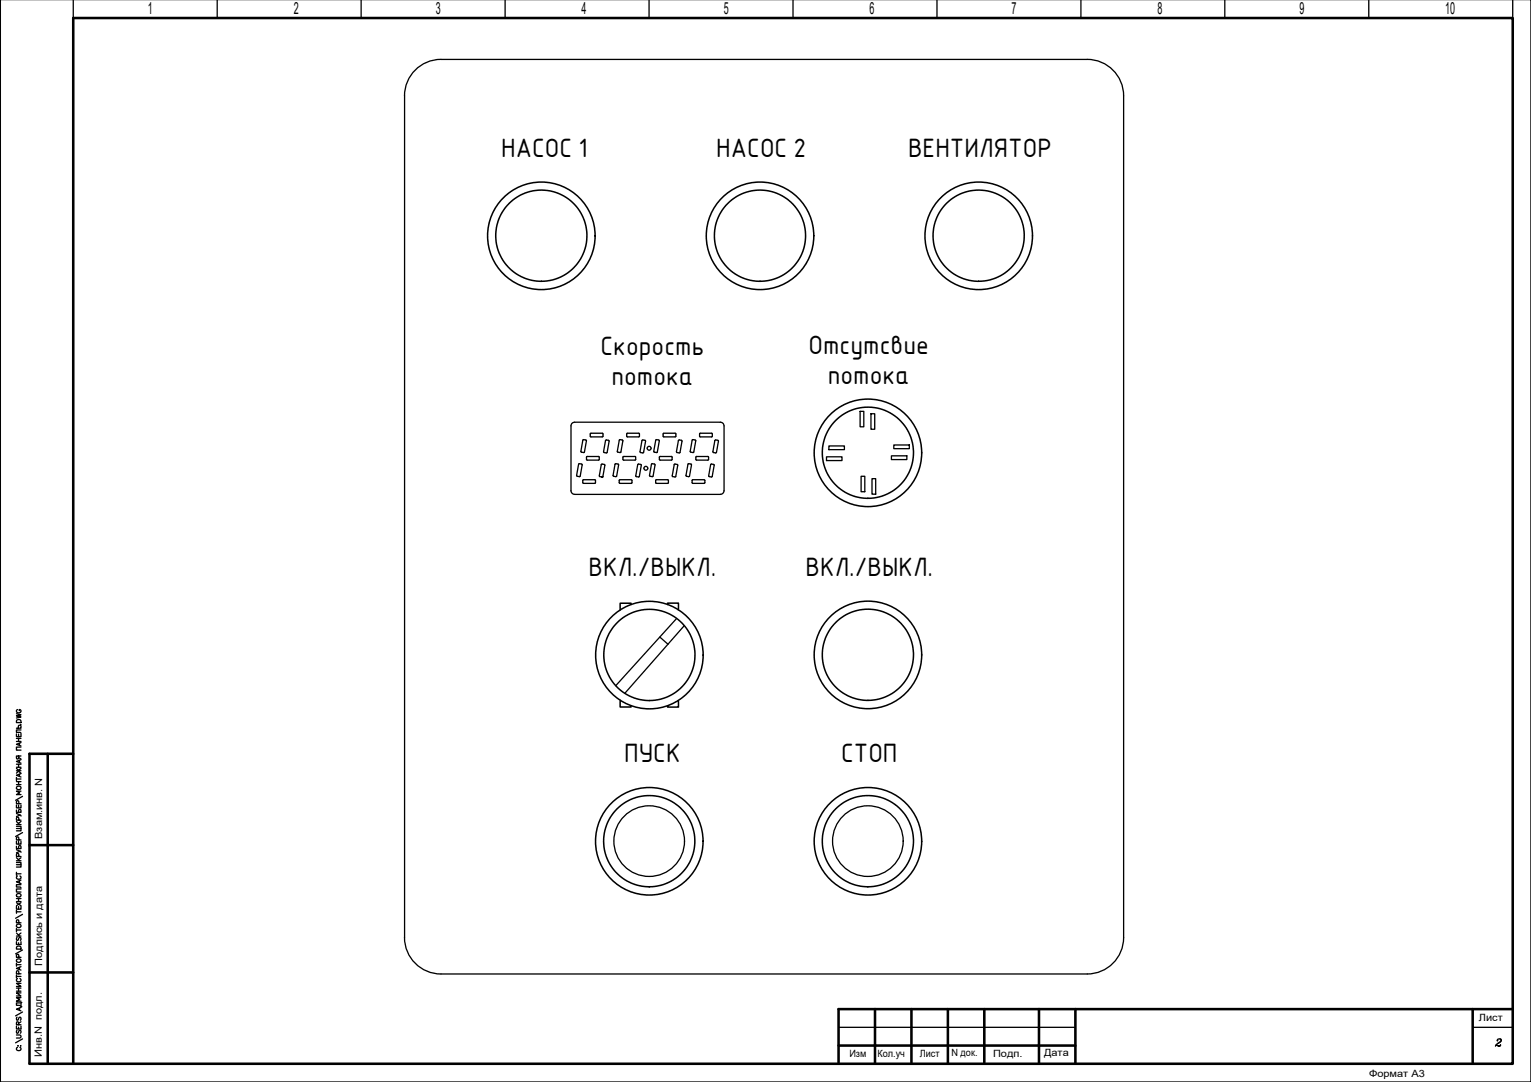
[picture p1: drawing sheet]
<svg xmlns="http://www.w3.org/2000/svg" width="297mm" height="210mm" viewBox="0 0 297 210" stroke-linecap="round" stroke-linejoin="round" font-family="sans-serif">
<!-- layer: 0 -->
<path d="M14.2 0v3.5M42.1 0v3.5M70.1 0v3.5M98 0v3.5M125.9 0v3.5M153.9 0v3.5M181.8 0v3.5M209.7 0v3.5M237.6 0v3.5M265.6 0v3.5M293.5 0v3.5" fill="none" stroke="#000" stroke-width=".25"/>
<!-- layer: 100 -->
<g fill="none" stroke="#000" stroke-width=".5">
<path d="M9.3 146.2v60.1M14.2 146.2h-8.5v60.1M5.7 163.9h8.5M5.7 188.7h8.5M169.8 195.8v10.6M176.8 195.8v10.6M183.9 195.8v10.6M191 195.8v10.6M201.6 195.8v10.6M208.6 195.8v10.6M285.7 195.8v10.6M293.5 195.8h-130.8v10.6"/>
<path d="M5.7 206.4h287.8v-202.9h-279.3v202.9M162.7 202.8h45.9"/>
</g>
<path d="M162.7 199.3h45.9M285.7 199.3h7.8" fill="none" stroke="#000" stroke-width=".25"/>
<!-- layer: SYMS -->
<g fill="none" stroke="#000" stroke-width=".25">
<path d="M297 -.1v210h-296.9v-210M85.6 11.5a7.1 7.1 0 0 0-7.1 7.1v163.3a7.1 7.1 0 0 0 7.1 7h125.3a7.1 7.1 0 0 0 7.1-7v-163.3a7.1 7.1 0 0 0-7.1-7.1M85.6 11.5h125.3M166.9 79.8h.7v3h-.7zM160.4 88.6h3v.7h-3zM160.8 86.5h3v.7h-3zM167.1 92.4h.7v3h-.7zM169 80.3h.7v3h-.7zM169.2 92.9h.7v3h-.7zM172.9 88.4h3v.8h-3zM173.4 86.3h3v.7h-3zM131.3 120l-11.8 13"/>
<path d="M128 123.6l1.6 1.4M132.7 121.4l-11.5 13.1"/>
<circle cx="126" cy="163.2" r="6.9"/>
<circle cx="168.4" cy="163.2" r="6.9"/>
</g>
<!-- layer: TITLE -->
<g fill="none" stroke="#000" stroke-width=".25">
<path d="M3.2 138.5l.9 .2-.9 .2 .9 .2-.9 .2M3.2 139.8a.5 .5 0 0 1 .9 .1v.3h-.9zM3.4 137.7a.33 .33 0 0 0-.2 .3 .33 .33 0 0 0 .3 .3h.2a.32 .32 0 0 0 .4-.3 .32 .32 0 0 0-.4-.3v.2M3.2 157.8l.8 .4 .1 .1M3.2 157.1v.5h.9l-.1-.5h-.4v.5M3.2 156.2v.5h.9v-.5M3.2 149.1l.4 .4-.4 .5M3.2 142.4v.5h.9v-.5M3.2 141.3h.9l-.1-.6-.4 .1v.5M3.2 150.8v.6M3.2 159.4l.6 .6M3.2 160h.9"/>
<path d="M3.2 152.2h.9M3.2 151.6h.9M3.2 151.1h.9M3.2 149.5h.9M3.2 148.8h.9M3.2 148.3h.9M3.2 143.8h.9M3.2 143.2h.9M3.2 152.7a.42 .42 0 0 1 .6-.2 .42 .42 0 0 1 .1 .6 .43 .43 0 0 1-.5 .1 .43 .43 0 0 1-.2-.5zM3.6 149.6l.5 .4M3.6 146.7v.5h-.3l-.1-.5h.9M3.6 142.4v.5"/>
<path d="M3.6 143.2v.6M3.6 148.3v.5M3.6 151.6v.6M3.6 156.2v.5M3.6 147l.5 .2M3.6 159.1v-.5h-.3l-.1 .5h.9M3.6 155.9v-.5h-.3l-.1 .5h.9M3.8 144.2v.4M3.8 147.5v.4M3.8 150.2v.4M3.9 158.1l-.7 .3M4 140.5v.1"/>
<path d="M4.1 153.5h-.9l.6 .3-.6 .3h.9M4.1 150.1l-.9 .3 .9 .3M4.1 147.4l-.9 .3 .9 .4M4.1 144.9h-.9v.6h.9M4.1 144.1l-.9 .3 .9 .3M4.1 141.6h-.9v.5h.7l.2 .1M4.1 159.4l-.5 .3M4.1 149.1l-.5 .3M4.4 154.5l-1.4 .8M3.2 175.8v.6h.9v-.6M3.2 167.3h.9v.9h-.9M3.2 164.8l.8 .4 .1 .1"/>
<path d="M3.2 164.2v.4h.9l-.1-.5h-.4v.5M3.2 163.2v.5h.9v-.5M3.2 160.3h.9v.9h-.9M3.2 169.2v.6M3.2 176.6v.6M3.2 176.9h.9M3.2 175.1l.9 .6M3.2 174.9h.9M3.2 174.3h.9M3.2 169.5h.9M3.2 167.7h.9M3.2 166.4l.6 .6"/>
<path d="M3.2 167h.9M3.2 160.7h.9M3.2 173.5a.42 .42 0 0 1 .6-.2 .42 .42 0 0 1 .1 .6 .43 .43 0 0 1-.5 .1 .43 .43 0 0 1-.2-.5zM3.4 169.9a.33 .33 0 0 0-.2 .4 .33 .33 0 0 0 .3 .3h.2a.33 .33 0 0 0 .4-.3 .33 .33 0 0 0-.2-.4M3.6 163.2v.5M3.6 174.3v.6M3.6 175.9v.5M3.6 179v-.5h-.3l-.1 .5h.9M3.6 166.2v-.6h-.3l-.1 .6h.9M3.6 162.9v-.5h-.3l-.1 .5h.9M3.8 170.9v.4M3.9 165.1l-.7 .3"/>
<path d="M4.1 172.5h-.9v.6h.9M4.1 171.6h-.9v.5h.7l.2 .1M4.1 170.7l-.9 .4 .9 .3M4.1 175.1l-.9 .6M4.1 166.4l-.5 .4M4.4 177.4l-1.4 .7M4.4 161.5l-1.4 .8M3.2 199.1v.5h.9v-.5M3.2 182.7v.5h.9v-.5M3.2 192.3h.9M3.2 191.7h.9M3.2 189.4h.9"/>
<path d="M3.2 180.1v.6M3.2 186.9v.5M3.2 189.1v.6M3.2 187.1h.9M3.2 181.6h.9M3.2 181l.6 .6M3.2 180.4h.9M3.2 186.2a.42 .42 0 0 1 .6-.2 .42 .42 0 0 1 .1 .6 .43 .43 0 0 1-.5 .1 .43 .43 0 0 1-.2-.5zM3.3 199.9l-.1 .2 .1 .4 .2-.1 .3-.5 .3 .2-.2 .4M3.3 197.3l-.1 .2 .1 .4 .2-.1 .3-.5 .3 .2-.2 .4M3.3 183.6h.6l.2 .5h-.9zM3.3 181.8l-.1 .3 .1 .3h.2l.3-.6 .3 .3-.2 .3"/>
<path d="M3.4 189.8a.33 .33 0 0 0-.2 .4 .33 .33 0 0 0 .3 .3h.2a.33 .33 0 0 0 .4-.3 .33 .33 0 0 0-.2-.4M3.6 198.8v-.5h-.3l-.1 .5h.9M3.6 182.9v.3M3.6 191.7v.6M3.6 199.3v.3M3.6 188.9v-.5h-.3l-.1 .5h.9M3.6 185.7v-.5h-.3l-.1 .5h.9M3.8 187.7v.4M3.8 195.6v.4M4.1 195.4l-.9 .4 .9 .3M4.1 194.6h-.9v.4h.5l.4 .2M4.1 193.5h-.9l.6 .4-.6 .3h.9"/>
<path d="M4.1 192.6h-.9l.9 .6h-.9M4.1 190.8h-.9l.9 .6h-.9M4.1 187.5l-.9 .4 .9 .3M4.1 198.2l-.5 .3M4.1 181l-.5 .4M4.2 194.5h-.1v.8h.1M4.4 196.3l-1.4 .8M4.4 184.3l-1.4 .7M3.2 200.8h.6l.3 .2-.2 .3-.7 .1M3.4 203.2a.33 .33 0 0 0-.2 .4 .33 .33 0 0 0 .3 .2h.2a.33 .33 0 0 0 .4-.2 .33 .33 0 0 0-.2-.4M3.5 202.9h.1M4 202.9h.1"/>
<path d="M4.4 201.5l-1.4 .8M290.4 202.7l.5 .3 .2-.3-.2 .2-.7-.1M290.5 201.8v.1a.41 .41 0 0 1 .4-.4 .41 .41 0 0 1 .4 .4l-.9 .6-.3 .5M291 201.5l.2 .4-.6 .5"/>
<circle cx="3.6" cy="179.6" r=".4"/>
</g>
<circle cx="3.6" cy="149.5" r=".12" fill="#000" stroke="#000" stroke-width=".19"/>
<!-- layer: layer 1 -->
<g fill="none" stroke="#000" stroke-width=".3">
<path d="M122.4 117.3v-.3h-2.1l.1 1.3M129.5 117.3v-.3h2.1v1.3M120.4 135.9l-.1 1.3h2.1v-.3M131.6 135.9v1.3h-2.1v-.3"/>
<circle cx="105" cy="45.7" r="8.8"/>
<circle cx="147.5" cy="45.7" r="8.8"/>
<circle cx="189.9" cy="45.7" r="8.8"/>
<circle cx="168.4" cy="87.8" r="8.8"/>
<circle cx="126" cy="127.1" r="8.8"/>
<circle cx="168.4" cy="127" r="8.8"/>
<circle cx="126" cy="163.2" r="8.8"/>
<circle cx="168.4" cy="163.2" r="8.8"/>
</g>
<!-- layer: 0 -->
<g fill="none" stroke="#000" stroke-width=".3">
<circle cx="105" cy="45.7" r="10.4"/>
<circle cx="147.5" cy="45.7" r="10.4"/>
<circle cx="189.9" cy="45.7" r="10.4"/>
<circle cx="168.4" cy="87.8" r="10.4"/>
<circle cx="126" cy="127.1" r="10.4"/>
<circle cx="168.4" cy="127.1" r="10.4"/>
<circle cx="126" cy="163.2" r="10.4"/>
<circle cx="168.4" cy="163.2" r="10.4"/>
</g>
<!-- layer: text -->
<g fill="none" stroke="#000" stroke-width=".25">
<path d="M111 82.1l.5-.2h28.3a.72 .72 0 0 1 .7 .7v12.6a.7 .7 0 0 1-.7 .7h-28.3a.7 .7 0 0 1-.7-.7v-12.6zM112.3 90l.7 .1-.4 2.3-.2 .1-.5-.2zM113.1 85.3l.7 .2-.5 2.3-.6-.2zM113.1 93.1h2.4v.6l-2.3 .1zM113.8 88.6h2.4l.1 .6-2.4 .1zM114.6 84.1h2.3l.1 .6h-2.4zM116.7 90.1l.7 .1-.5 2.3h-.5l-.1-.2zM117.5 85.4l.7 .1-.5 2.4-.6-.2zM119.3 90l.7 .1-.4 2.3-.1 .1-.5-.1-.1-.2zM120.2 85.3l.6 .2-.4 2.3-.6-.2zM120.2 93.1h2.3l.1 .6-2.4 .1zM120.9 88.6h2.3l.1 .6-2.4 .1z"/>
<path d="M121.6 84.1h2.4l.1 .6h-2.4zM123.8 90l.6 .2-.5 2.3h-.4l-.2-.2zM124.6 85.4l.7 .1-.5 2.4-.6-.2zM126.4 90l.7 .1-.4 2.3-.1 .1-.5-.1-.1-.2zM127.2 85.3l.7 .2-.5 2.3-.6-.2zM127.3 93.1h2.3l.1 .6-2.4 .1zM128 88.6h2.3l.1 .6-2.4 .1zM128.7 84.1h2.3l.1 .6h-2.4zM130.9 90l.6 .2-.5 2.3-.6-.1zM131.6 85.4l.7 .1-.5 2.4-.5-.1-.1-.2zM133.5 90l.7 .1-.4 2.3-.2 .1-.5-.2zM134.3 85.3l.7 .2-.5 2.3-.5-.1-.1-.1z"/>
<path d="M134.3 93.1h2.4v.6l-2.3 .1zM135 88.6h2.4l.1 .6-2.4 .1zM135.8 84.1h2.3l.1 .6h-2.4zM137.9 90l.7 .2-.5 2.3-.6-.1zM138.7 85.4l.7 .1-.5 2.4-.5-.1-.1-.2z"/>
<circle cx="125.3" cy="90.8" r=".38"/>
<circle cx="125.9" cy="87" r=".38"/>
</g>
<circle cx="116.8" cy="92.5" r=".12" fill="#000" stroke="#000" stroke-width=".19"/>
<g font-size="4.9">
<text x="97.2" y="30.4">НАСОС 1</text>
<text x="139" y="30.4">НАСОС 2</text>
<text x="176.2" y="30.4">ВЕНТИЛЯТОР</text>
<text x="116.5" y="68.8">Скорость</text>
<text x="156.9" y="68.7">Отсутсвие</text>
<text x="118.6" y="74.7">потока</text>
<text x="160.6" y="74.6">потока</text>
<text x="114.2" y="111.8">ВКЛ./ВЫКЛ.</text>
<text x="156.3" y="111.8">ВКЛ./ВЫКЛ.</text>
<text x="121.1" y="147.9">ПУСК</text>
<text x="163.2" y="147.9">СТОП</text>
</g>
<g font-size="3.2">
<text x="28.7" y="2.7">1</text>
<text x="57" y="2.7">2</text>
<text x="84.6" y="2.6">3</text>
<text x="112.8" y="2.6">4</text>
<text x="140.4" y="2.6">5</text>
<text x="168.7" y="2.6">6</text>
<text x="196.3" y="2.6">7</text>
<text x="224.6" y="2.6">8</text>
<text x="252.1" y="2.6">9</text>
<text x="280.4" y="2.6">10</text>
</g>
<g font-size="1.9">
<text x="8.2" y="162.7" transform="rotate(-90 8.2 162.7)">Взам.инв. N</text>
<text x="8.2" y="187.4" transform="rotate(-90 8.2 187.4)">Подпись и дата</text>
<text x="286.9" y="198.1">Лист</text>
<text x="8.1" y="205.1" transform="rotate(-90 8.1 205.1)">Инв.N подл.</text>
<text x="164.8" y="205">Изм</text>
<text x="170.3" y="205">Кол.уч</text>
<text x="178.5" y="205">Лист</text>
<text x="184.6" y="204.9">N док.</text>
<text x="192.7" y="205">Подп.</text>
<text x="202.6" y="204.9">Дата</text>
<text x="265.6" y="208.9">Формат А3</text>
</g>
</svg>
